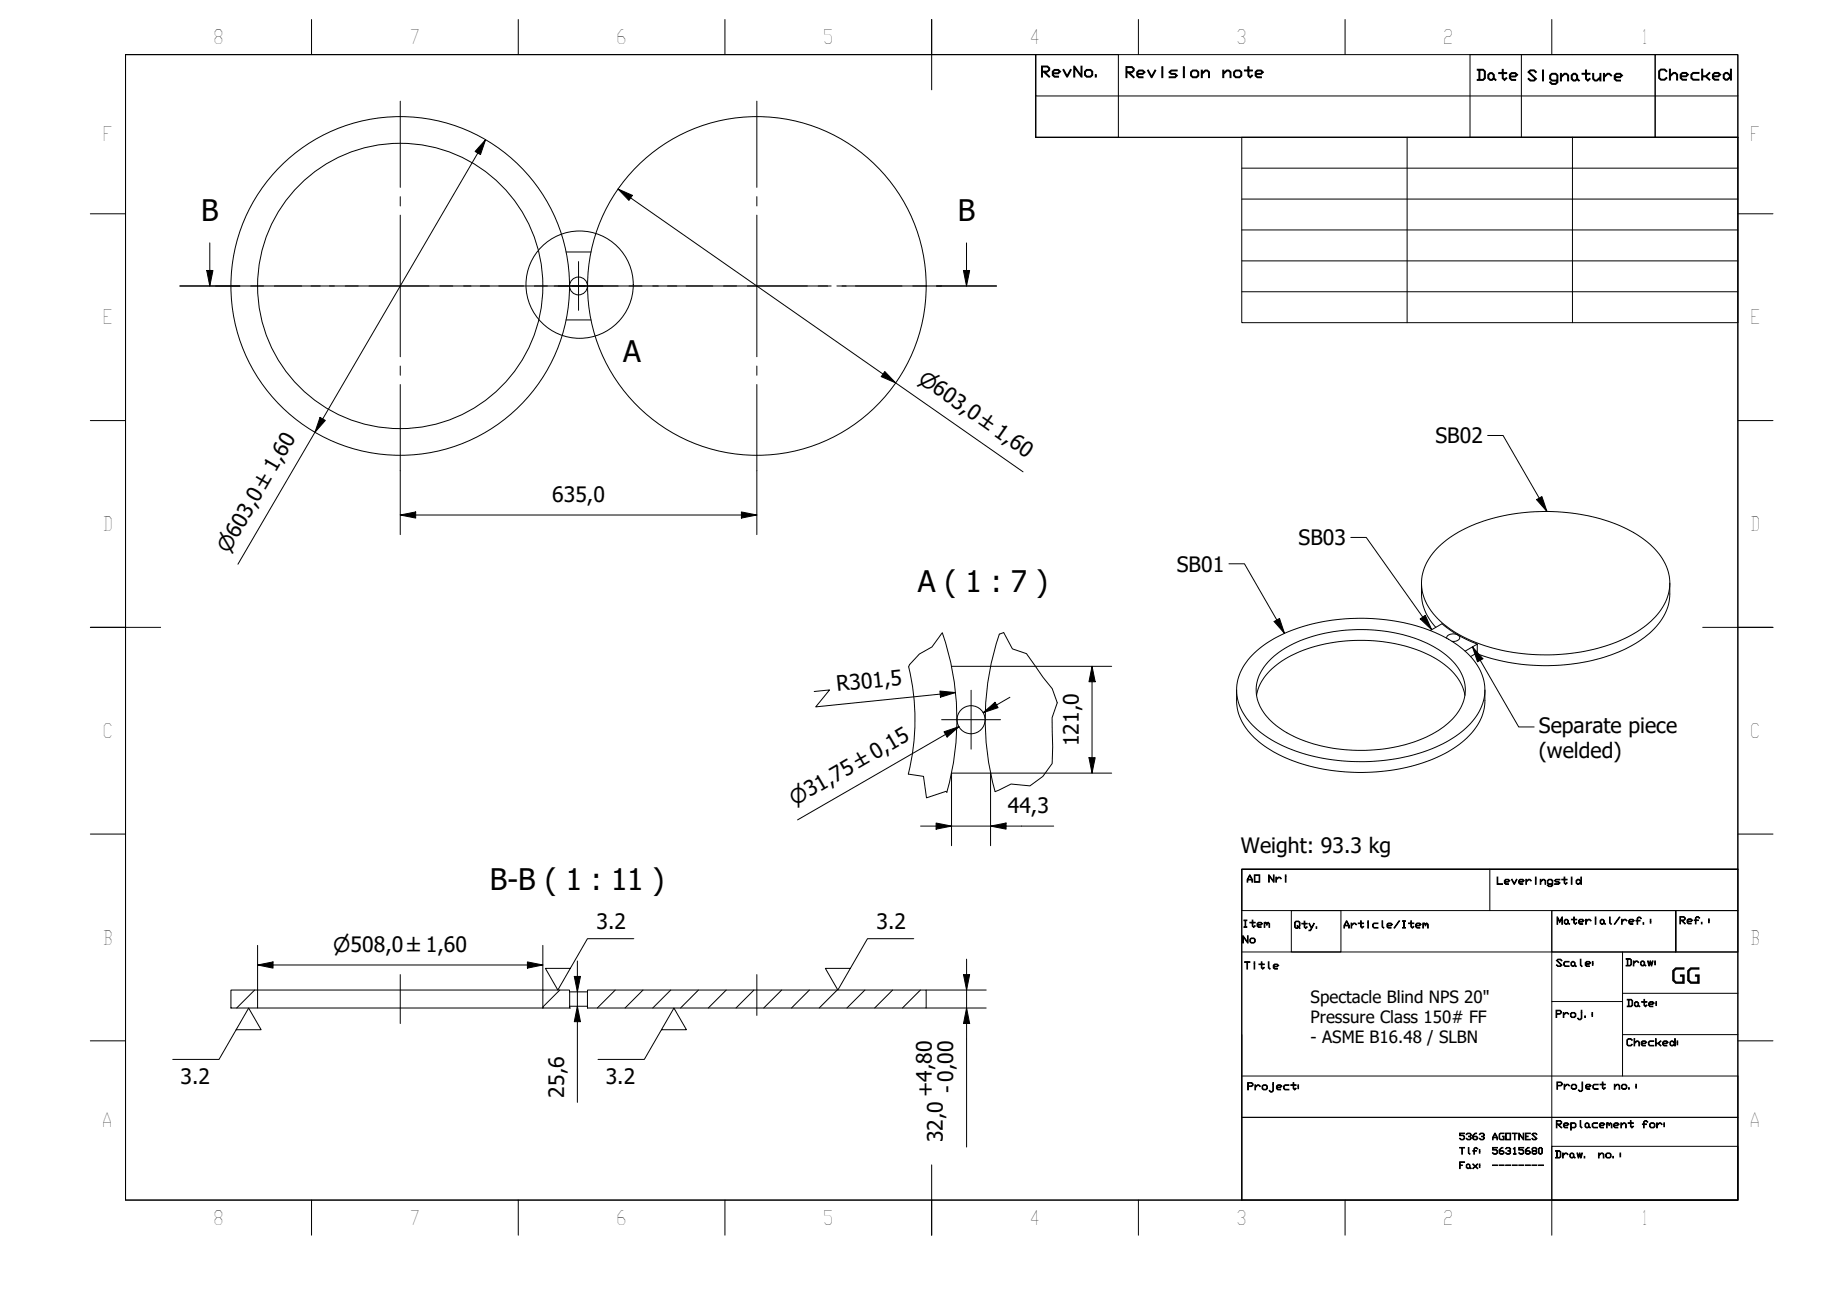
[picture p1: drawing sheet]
<svg xmlns="http://www.w3.org/2000/svg" width="297mm" height="210mm" viewBox="0 0 297 210" stroke-linecap="round" stroke-linejoin="round" font-family="sans-serif">
<!-- layer: Hatch (ISO) -->
<g fill="none" stroke="#000" stroke-width=".16">
<path d="M41.2 160.2l-2.9 2.9M90.6 160.2l-2.7 2.8M92.2 163.1h.1M99.6 160.2l-2.9 2.9M104.1 160.2l-2.9 2.9M108.6 160.2l-2.9 2.9M113.1 160.2l-2.9 2.9M117.6 160.2l-3 2.9M122 160.2l-2.9 2.9M126.5 160.2l-2.9 2.9M131 160.2l-2.9 2.9M135.5 160.2l-2.9 2.9"/>
<path d="M140 160.2l-2.9 2.9M144.5 160.2l-2.9 2.9M149 160.2l-2.9 2.9"/>
</g>
<!-- layer: Visible (ISO) -->
<g fill="none" stroke="#000" stroke-width=".16">
<path d="M91.6 51.8h4.1M91.6 40.8h4.1M230.1 94.4v1.7a8 8 0 0 0 2.3 5.4M233 88.4a23.1 23.1 0 0 1 13.3-5.4 30.8 30.8 0 0 1 18.1 3.2 10.9 10.9 0 0 1 5.8 7.1 8.2 8.2 0 0 1-3.4 7.6 25.2 25.2 0 0 1-14.5 5 29.3 29.3 0 0 1-17.1-3.8 10 10 0 0 1-5.1-7.2 8.2 8.2 0 0 1 2.9-6.5zM270.3 94.4v1.7a9 9 0 0 1-4.1 7 26.8 26.8 0 0 1-15.6 4.6 32 32 0 0 1-11.6-2M147.1 107.9a36.3 36.3 0 0 1-.1 17.4M152.5 102.4a43.1 43.1 0 0 1 .8 25.8M154 107.8h6.3M161.8 102.6a43.1 43.1 0 0 0-.7 25.5M200.2 111.7v1.7a9 9 0 0 0 4.1 7 26.9 26.9 0 0 0 15.6 4.6 28 28 0 0 0 15.9-4.2 9.4 9.4 0 0 0 4.6-7.4v-1.7M203 105.7a23.1 23.1 0 0 1 13.4-5.4 30.4 30.4 0 0 1 18.6 3.5 10.3 10.3 0 0 1 5.3 7.2 8.4 8.4 0 0 1-3.4 7.2 25.2 25.2 0 0 1-14.5 5 29.3 29.3 0 0 1-17.1-3.8 10 10 0 0 1-5.1-7.3 8.1 8.1 0 0 1 2.8-6.4zM203.4 112.5a8.7 8.7 0 0 1 4.6-5.8 26.4 26.4 0 0 1 19.1-2.2 15 15 0 0 1 9 5.4l.6 1.1 .4 1.5"/>
<path d="M205.6 106.8a19.4 19.4 0 0 1 11.6-4.8 25.2 25.2 0 0 1 15.7 3.2 8.2 8.2 0 0 1 4.3 6.3 7.8 7.8 0 0 1-3.9 6.4 24.8 24.8 0 0 1-16.3 3.4 19.3 19.3 0 0 1-11.5-4.9 6.4 6.4 0 0 1 .1-9.6zM231.5 102l1.9-1.1a19 19 0 0 0 5.7 3.3M234.2 103.3a.91 .91 0 0 1 1.2-.7 .69 .69 0 0 1 .8 .8 1.24 1.24 0 0 1-1.2 .4M237.2 105.4l1.9-1.2v1.4l-1 .7M154 125.1h6.3M37.4 160.2h4.3v2.9h-4.3zM41.7 163.1h46.2M41.7 160.2h46.2M87.9 160.2h4.3v2.9h-4.3zM92.2 162.8h2.9M92.2 160.5h2.9M95.1 160.2h54.8v2.9h-54.8z"/>
<circle cx="64.8" cy="46.3" r="27.4"/>
<circle cx="64.8" cy="46.3" r="23.1"/>
<circle cx="93.6" cy="46.3" r="1.44"/>
<circle cx="122.5" cy="46.3" r="27.4"/>
<circle cx="157.2" cy="116.5" r="2.27"/>
</g>
<!-- layer: Break Line (ISO) -->
<path d="M152.6 102.4l-1.7 2.3-2.1 1.1-1.6 1.8-.1 .3M161.8 102.6l.7-.2 1.4 2.6 2.3 .8 2.6 3.8 1.5 1.9 .8 2.2-.8 2.4 .1 4.8-.1 2.7-1.5 2.1-2.1 1.5-3-.3-2.6 1.2M147 125.3l2.5 .3 .5 3.5 3.1-1 .2 .1" fill="none" stroke="#000" stroke-width=".16"/>
<!-- layer: Detail Boundary (ISO) -->
<circle cx="93.8" cy="46.1" r="8.7" fill="none" stroke="#000" stroke-width=".16"/>
<!-- layer: Section Line (ISO) -->
<g fill="none" stroke="#000" stroke-width=".16">
<path d="M34 39.3v7M156.5 39.3v7M29.1 46.3h9.7M33.5 43.8h1l-.5 2.5zM40.6 46.3h2.1M44.4 46.3h9.7M55.9 46.3h2.1M59.7 46.3h9.7M71.2 46.3h2.1M75 46.3h9.8M86.5 46.3h2.1M90.4 46.3h9.7"/>
<path d="M101.8 46.3h2.1M105.7 46.3h9.7M117.1 46.3h2.1M121 46.3h9.7M132.4 46.3h2.1M136.3 46.3h9.7M147.8 46.3h2M151.6 46.3h9.7M156 43.8h1l-.5 2.5z"/>
</g>
<path d="M33.5 43.8h1l-.5 2.5zM156 43.8h1l-.5 2.5z" fill="#000"/>
<!-- layer: BOXES -->
<g fill="none" stroke="#000" stroke-width=".16">
<path d="M167.7 8.8v6.7h113.6M167.7 15.5v6.7h113.6M167.7 8.8h13.3v13.4h-13.3zM238 8.8h29.9v13.4h-29.9zM246.3 8.8v13.4M267.9 8.8h13.4v13.4h-13.4zM201 140.7h80.3h-80.3v6.7h80.3v-6.7v53.5h-80.3zM201 154.1h80.3M209 147.4h8.1v6.7h-8.1zM241.2 140.7v6.7M251.2 147.4h20.1v6.7v-6.7h10v6.7h-30.1zM251.2 147.4v46.8v-8.7h30.1v8.7"/>
<path d="M262.6 154.1v8h-11.4M201 174.1h80.3v6.7h-80.3v13.4M201 167.4v13.4h80.3v13.4M262.6 162.1v12M262.6 160.8h18.7M262.6 167.4h18.7M201 194.2h80.3"/>
</g>
<!-- layer: BORDER -->
<g fill="none" stroke="#000" stroke-width=".16">
<path d="M20.3 8.8h261v185.4h-261zM50.4 3.2v5.6M83.9 3.2v5.6M117.3 3.2v5.6M150.8 3.1v11.4M184.3 3.2v5.6M217.7 3.2v5.6M251.2 3.2v5.6M14.6 34.6h5.7M281.3 34.6h5.7M14.6 68.1h5.7M281.3 68.1h5.7"/>
<path d="M14.6 101.5h11.4M275.6 101.5h11.4M14.6 135h5.7M281.3 135h5.7M14.6 168.4h5.7M281.3 168.4h5.7M50.4 194.2v5.7M83.9 194.2v5.7M117.3 194.2v5.7M150.8 188.5v11.4M184.3 194.2v5.7M217.7 194.2v5.7"/>
<path d="M251.2 194.2v5.7"/>
</g>
<!-- layer: 0 -->
<path d="M20.3 8.8h147.4v13.4h113.6v118.5h-80.3v53.5h-180.7zM201 22.2h80.3v30h-80.3zM201 27.2h80.3M201 32.2h80.3M201 37.2h80.3M227.8 22.2v30M254.5 22.2v30M201 42.2h80.3M201 47.2h80.3" fill="none" stroke="#000" stroke-width=".16"/>
<!-- layer: Center Mark (ISO) -->
<g fill="none" stroke="#000" stroke-width=".16">
<path d="M64.8 16.4v13.9M122.5 16.4v13.9M64.8 31.8v1.5M64.8 34.8v22.9M122.5 31.8v1.5M122.5 34.8v22.9M34.9 46.3h13.9M50.3 46.3h1.5M53.3 46.3h22.9M64.8 59.2v1.5M77.7 46.3h1.5M80.7 46.3h25.9"/>
<path d="M89.7 46.3h7.9M93.7 42.3v7.9M108.1 46.3h1.5M111.1 46.3h22.9M122.5 59.2v1.5M135.5 46.3h1.5M138.5 46.3h13.9M64.8 62.2v14M122.5 62.2v14M152.4 116.5h9.6M157.2 111.7v9.5"/>
</g>
<!-- layer: Dimension (ISO) -->
<g fill="none" stroke="#000" stroke-width=".16">
<path d="M78.6 22.6l-.8 2.4-.9-.5zM78.6 22.6l-40.1 68.7M100 30.6l2.4 1-.6 .8zM100 30.6l65.6 45.8M51.8 67.5l.9 .5-1.7 2zM64.8 76.2v10.3M122.5 76.2v10.3M143.2 60.1l1.8 1.9-2.3-1zM64.8 83.3l2.5-.5v1zM64.8 83.3h57.7M120 82.8l2.5 .5-2.5 .5zM131.8 111.9l2.5-.2-2.3 2.7 22.7-2.3"/>
<path d="M152.1 111.8l2.6 .3-2.5 .7zM152.8 118.4l2.4-.8-1.9 1.7zM153.1 118.9l2.1-1.3-26.1 15.1M159.2 115.3l1.9-1.6 .5 .8zM160.3 107.8h19.6M163.5 112.8l-4.3 2.5M176.8 107.8l.5 2.5h-1zM176.8 107.8v17.3M149 133.7h21.6M151.5 133.2l2.5 .5-2.5 .5zM154 125.1v11.8M160.3 133.7l2.6-.5v1z"/>
<path d="M176.3 122.6h1l-.5 2.5zM179.9 125.1h-19.6v11.8M41.7 156.2l2.5-.5v1zM41.7 156.2h46.2M41.7 153v7.2M85.4 155.7l2.5 .5-2.5 .5zM87.9 153v7.2M93 158h1l-.5 2.5zM93.5 155.5v22.9M156 157.7h1l-.5 2.5zM156.5 155.2v30.4M93.5 162.8l.5 2.5h-1z"/>
<path d="M149.9 160.2h9.7M149.9 163.1h9.7M156.5 163.1l.5 2.5h-1z"/>
</g>
<g fill="#000">
<path d="M78.6 22.6l-.8 2.4-.9-.5zM100 30.6l2.4 1-.6 .8zM51.8 67.5l.9 .5-1.7 2zM143.2 60.1l1.8 1.9-2.3-1zM64.8 83.3l2.5-.5v1zM120 82.8l2.5 .5-2.5 .5zM152.1 111.8l2.6 .3-2.5 .7zM152.8 118.4l2.4-.8-1.9 1.7zM159.2 115.3l1.9-1.6 .5 .8zM176.8 107.8l.5 2.5h-1zM151.5 133.2l2.5 .5-2.5 .5zM160.3 133.7l2.6-.5v1z"/>
<path d="M176.3 122.6h1l-.5 2.5zM41.7 156.2l2.5-.5v1zM85.4 155.7l2.5 .5-2.5 .5zM93 158h1l-.5 2.5zM156 157.7h1l-.5 2.5zM93.5 162.8l.5 2.5h-1zM156.5 163.1l.5 2.5h-1z"/>
</g>
<!-- layer: Centerline (ISO) -->
<path d="M64.8 157.7v7.9M122.5 157.7v6.6" fill="none" stroke="#000" stroke-width=".16"/>
<!-- layer: Symbol (ISO) -->
<path d="M240.8 70.5h2.5l7.1 12.3M198.9 91.2h2.5l6.5 11.3M218.7 87h2.5l10.6 14.9M248.7 80.9l.9-.5 .8 2.4zM206.2 100.6l.9-.5 .8 2.4zM229.9 100.2l.8-.6 1.1 2.3zM238.4 104.7l1.6 1.9-.8 .5zM238.4 104.7l7.4 12.9h2.5M102.6 151.9h-7.5l-4.8 8.3-2-3.5h4M147.9 151.9h-7.5l-4.8 8.3-2-3.5h4M38.2 166.6h4.1l-2.1-3.5-4.7 8.4h-7.5M107.1 166.6h4l-2-3.5-4.8 8.4h-7.5" fill="none" stroke="#000" stroke-width=".16"/>
<path d="M248.7 80.9l.9-.5 .8 2.4zM206.2 100.6l.9-.5 .8 2.4zM229.9 100.2l.8-.6 1.1 2.3zM238.4 104.7l1.6 1.9-.8 .5z" fill="#000"/>
<g font-size="4.8">
<text x="32.5" y="35.8">B</text>
<text x="155" y="35.8">B</text>
<text x="100.9" y="58.5">A</text>
<text x="148.6" y="95.8">A ( 1 : 7 )</text>
<text x="79.3" y="144">B-B ( 1 : 11 )</text>
</g>
<g font-size="3.4">
<text x="232.4" y="71.7">SB02</text>
<text x="89.4" y="81.2">635,0</text>
<text x="210.2" y="88.2">SB03</text>
<text x="190.5" y="92.5">SB01</text>
<text x="135.5" y="111.9" transform="rotate(-6 135.5 111.9)">R301,5</text>
<text x="249.1" y="118.6">Separate piece</text>
<text x="174.6" y="120.7" transform="rotate(-90 174.6 120.7)">121,0</text>
<text x="249.1" y="122.7">(welded)</text>
<text x="163.1" y="131.5">44,3</text>
<text x="200.9" y="138">Weight: 93.3 kg</text>
<text x="96.6" y="150.4">3.2</text>
<text x="141.9" y="150.4">3.2</text>
<text x="270.5" y="159.1">GG</text>
<text x="29.2" y="175.5">3.2</text>
<text x="91.3" y="177.6" transform="rotate(-90 91.3 177.6)">25,6</text>
<text x="98.1" y="175.5">3.2</text>
<text x="151" y="177.6" transform="rotate(-90 151 177.6)">+4,80</text>
<text x="154.4" y="176.9" transform="rotate(-90 154.4 176.9)">- 0,00</text>
<text x="152.6" y="184.9" transform="rotate(-90 152.6 184.9)">32,0</text>
</g>
<g font-size="3.3">
<text x="148.4" y="61.8" transform="rotate(35 148.4 61.8)">⌀603,0 ±1,60</text>
<text x="37" y="89.6" transform="rotate(-60 37 89.6)">⌀603,0 ±1,60</text>
<text x="128.7" y="130.4" transform="rotate(-30 128.7 130.4)">⌀31,75 ±0,15</text>
<text x="54" y="154">⌀508,0 ±1,60</text>
</g>
<g font-size="3.2">
<text x="34.5" y="7.1">8</text>
<text x="66.3" y="7.1">7</text>
<text x="99.7" y="7.1">6</text>
<text x="133.2" y="7.1">5</text>
<text x="166.6" y="7.2">4</text>
<text x="200.1" y="7.1">3</text>
<text x="233.6" y="7.1">2</text>
<text x="265.6" y="7.1">1</text>
<text x="16.6" y="22.9">F</text>
<text x="283.3" y="22.9">F</text>
<text x="16.6" y="52.5">E</text>
<text x="283.3" y="52.5">E</text>
<text x="16.6" y="85.9">D</text>
<text x="283.3" y="85.9">D</text>
<text x="16.6" y="119.4">C</text>
<text x="283.3" y="119.4">C</text>
<text x="16.6" y="152.9">B</text>
<text x="283.3" y="152.9">B</text>
<text x="16.5" y="182.4">A</text>
<text x="283.2" y="182.4">A</text>
<text x="34.5" y="198.2">8</text>
<text x="66.3" y="198.2">7</text>
<text x="99.7" y="198.2">6</text>
<text x="133.2" y="198.2">5</text>
<text x="166.6" y="198.3">4</text>
<text x="200.1" y="198.2">3</text>
<text x="233.6" y="198.2">2</text>
<text x="265.6" y="198.2">1</text>
</g>
<g font-size="2.7">
<text x="212.2" y="162.3">Spectacle Blind NPS 20&quot;</text>
<text x="212.2" y="165.6">Pressure Class 150# FF</text>
<text x="212.2" y="168.9">- ASME B16.48 / SLBN</text>
</g>
<g font-size="2.4">
<text x="168.4" y="12.4">RevNo.</text>
<text x="182" y="12.5">Revision</text>
<text x="197.7" y="12.5">note</text>
<text x="238.9" y="13">Date</text>
<text x="247.1" y="13.1">Signature</text>
<text x="268.3" y="12.9">Checked</text>
</g>
<g font-size="1.6">
<text x="201.7" y="142.8">AO</text>
<text x="205.2" y="142.8">Nri</text>
<text x="242.2" y="143.1">Leveringstid</text>
<text x="251.9" y="149.6">Material/ref.:</text>
<text x="271.8" y="149.5">Ref.:</text>
<text x="201" y="150.1">Item</text>
<text x="201" y="152.6">No</text>
<text x="209.4" y="150.2">Qty.</text>
<text x="217.4" y="150.2">Article/Item</text>
<text x="201.3" y="156.8">Title</text>
<text x="251.8" y="156.4">Scale:</text>
<text x="263.1" y="156.3">Draw:</text>
<text x="251.7" y="164.7">Proj.:</text>
<text x="263.2" y="162.9">Date:</text>
<text x="263.2" y="169.3">Checked:</text>
<text x="201.8" y="176.4">Project:</text>
<text x="251.9" y="176.3">Project</text>
<text x="261.2" y="176.3">no.:</text>
<text x="251.8" y="182.5">Replacement</text>
<text x="265.7" y="182.5">for:</text>
<text x="251.6" y="187.4">Draw.</text>
<text x="258.6" y="187.4">no.:</text>
</g>
<g font-size="1.5">
<text x="236.1" y="184.4">5363 AGOTNES</text>
<text x="236.1" y="186.8">Tlf: 56315680</text>
<text x="236.1" y="189.1">Fax: --------</text>
</g>
</svg>
